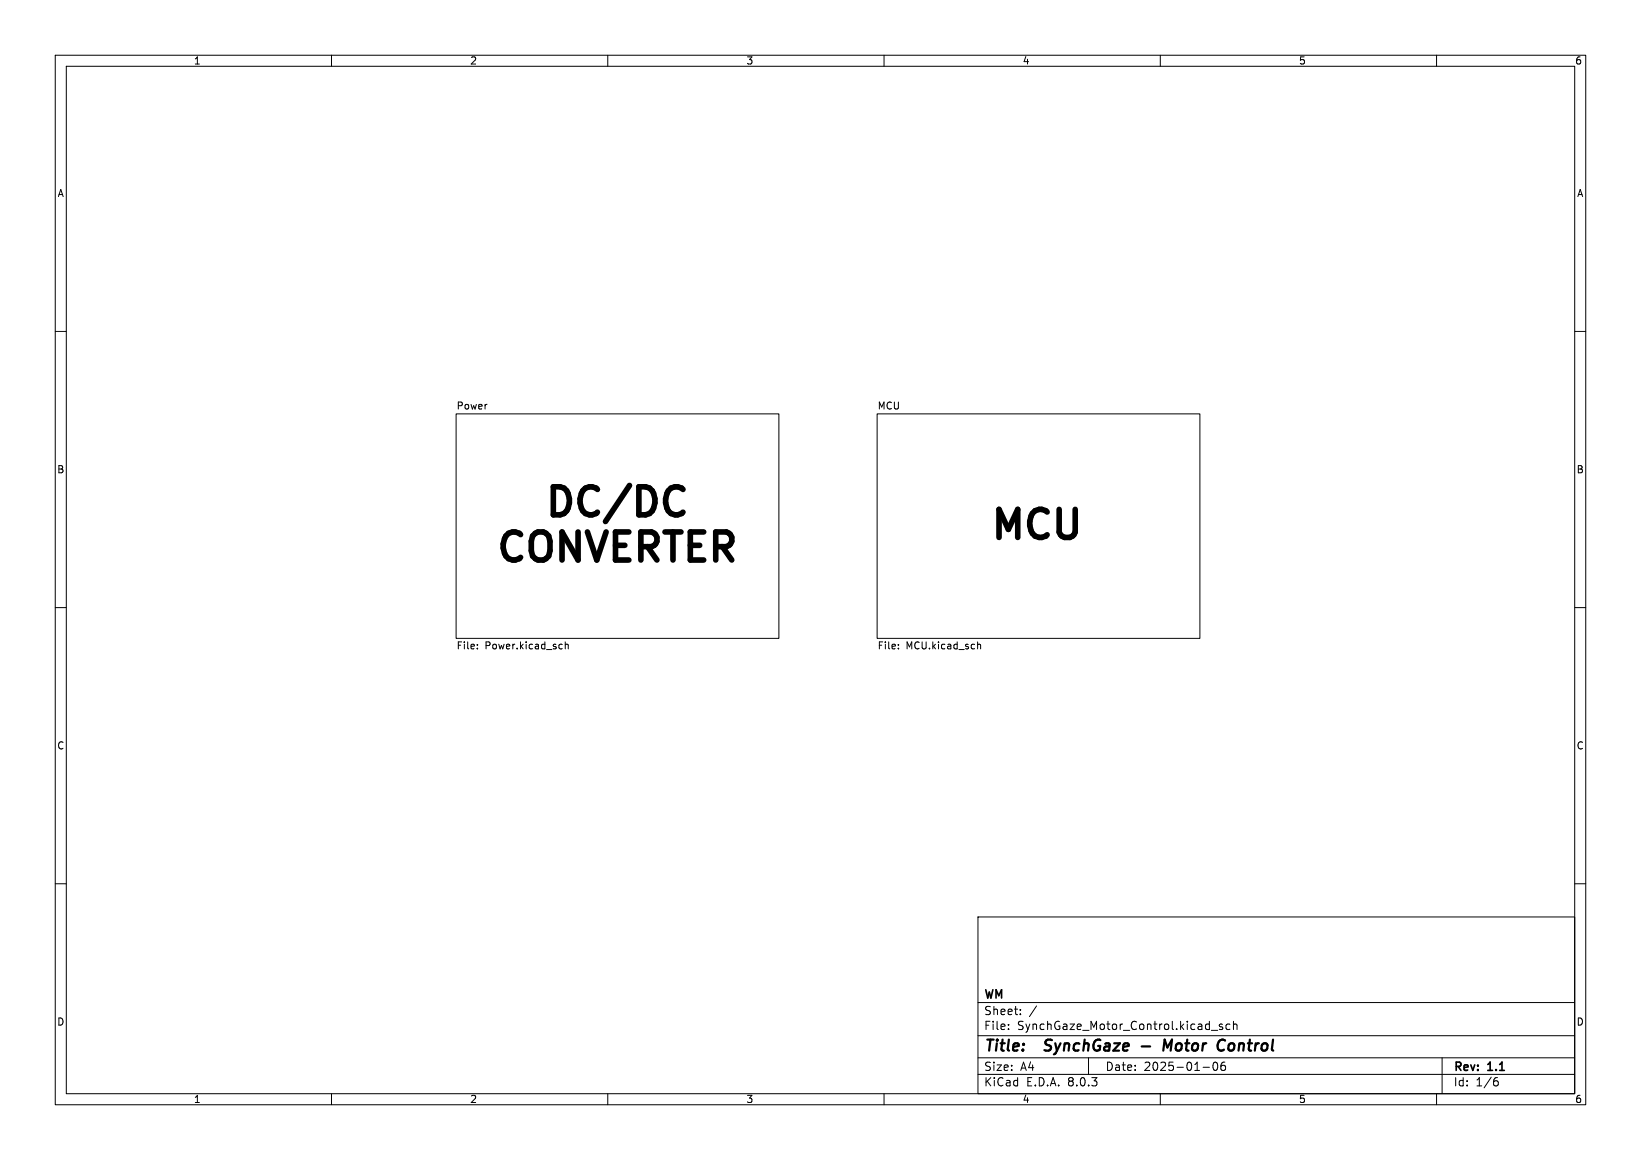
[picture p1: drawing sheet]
<svg xmlns="http://www.w3.org/2000/svg" width="297mm" height="210mm" viewBox="0 0 297 210" stroke-linecap="round" stroke-linejoin="round" font-family="sans-serif">
<g fill="none" stroke="#000" stroke-width=".18">
<path d="M10 10h277v190h-277zM12 12h273v186h-273zM60 10v2M110 10v2M160 10v2M210 10v2M260 10v2M10 60h2M285 60h2M82.5 74.9h58.5v40.7h-58.5zM158.7 74.9h58.5v40.7h-58.5zM10 110h2"/>
<path d="M86.4 117.4v.1M86.4 116.7v.1M101.6 116.6l.2 .1M101.8 117.4l-.2 .1M102.3 116.2v1.3M102.3 116.8l.2-.2 .3 .1v.8M162.6 117.4v.1M162.6 116.7v.1M176.9 116.8l.2-.2 .3 .1 .1 .8M176.9 116.2v1.3M285 110h2M10 160h2"/>
<path d="M285 160h2M177 166h108v32h-108zM60 198v2M110 198v2M160 198v2M177 194.5h108M177 191.5h108M177 187.5h108M177 181.5h108M182.5 186.3v.1M182.5 185.5v.1M184.7 183.6v.1"/>
<path d="M184.7 182.8v.1M187.6 182.1l-1.3 2M197 191.5v3M210 198v2M217.7 193.2h1.2M219.2 186.5h1.2M219.7 192.4l.2-.1a.8 .8 0 0 1 .5 .7 .8 .8 0 0 1-.5 .8l-.2-.1-.2-.5zM221.2 185.5l-.3-.1-.2 .2v.2l.5 .2v.3h-.5M221.7 192.3a.59 .59 0 0 0-.7 .6v.6l.1 .2 .4 .1 .2-.1 .1-.5-.1-.3h-.5l-.2 .3M222.6 185.5l-.4-.1-.3 .3v.4l.1 .2h.6M223.2 185.5l.3-.1 .3 .1 .1 .9M223.2 184.9v1.5"/>
<path d="M260 198v2M261 191.5v6.5M270.6 195.7h.3l.3 .3-.1 .5-.5 .1M271 195.1l-.4 .1"/>
</g>
<path d="M189 190.1l.3 .1M189.3 188.4l-.1 .4 .1 .2M206.6 189.4h1.6M210.5 190.2l.3-2 .5 1.4 .8-1.4-.2 2M223.1 188.9a.62 .62 0 0 0-.7 .4v.7a.52 .52 0 0 0 .7 .1" fill="none" stroke="#000" stroke-width=".4"/>
<path d="M122.2 88.1h.4l.8 .3 .2 .2M123.6 92.7l-.2 .3-.8 .2h-.4" fill="none" stroke="#000" stroke-width="1"/>
<g font-size="7.1">
<text x="97.9" y="95">DC/DC</text>
<text x="178.6" y="99.1">MCU</text>
<text x="89.1" y="103.2">CONVERTER</text>
</g>
<g font-size="2.8">
<text x="178" y="190.9">Title:</text>
<text x="190" y="190.9">SynchGaze</text>
<text x="213" y="190.9">Motor</text>
<text x="223.6" y="190.9">Control</text>
</g>
<g font-size="2.1">
<text x="178" y="184">Sheet:</text>
<text x="178" y="181.2">WM</text>
<text x="178" y="186.7">File:</text>
<text x="184.1" y="186.7">SynchGaze_Motor_Control.kicad_sch</text>
<text x="178" y="196.9">KiCad</text>
<text x="178" y="194.1">Size:</text>
<text x="184.7" y="194.1">A4</text>
<text x="185.7" y="196.9">E.D.A.</text>
<text x="193.3" y="196.9">8.0.3</text>
<text x="200" y="194.1">Date:</text>
<text x="207" y="194.1">2025-01-06</text>
<text x="263" y="194.3">Rev:</text>
<text x="263" y="196.9">Id:</text>
<text x="267.1" y="196.9">1/6</text>
<text x="269.4" y="194.3">1.1</text>
</g>
<g font-size="1.8">
<text x="35" y="11.9">1</text>
<text x="85" y="11.9">2</text>
<text x="135" y="11.9">3</text>
<text x="185" y="11.9">4</text>
<text x="235" y="11.9">5</text>
<text x="285" y="11.9">6</text>
<text x="10.3" y="35.9">A</text>
<text x="285.3" y="35.9">A</text>
<text x="82.5" y="74.2">Power</text>
<text x="158.7" y="74.2">MCU</text>
<text x="10.3" y="85.9">B</text>
<text x="285.3" y="85.9">B</text>
<text x="82.5" y="117.9">File:</text>
<text x="87.8" y="117.9">Power.kicad_sch</text>
<text x="158.7" y="117.9">File:</text>
<text x="164" y="117.9">MCU.kicad_sch</text>
<text x="10.3" y="135.9">C</text>
<text x="285.3" y="135.9">C</text>
<text x="10.3" y="185.9">D</text>
<text x="285.3" y="185.9">D</text>
<text x="35" y="199.9">1</text>
<text x="85" y="199.9">2</text>
<text x="135" y="199.9">3</text>
<text x="185" y="199.9">4</text>
<text x="235" y="199.9">5</text>
<text x="285" y="199.9">6</text>
</g>
</svg>
